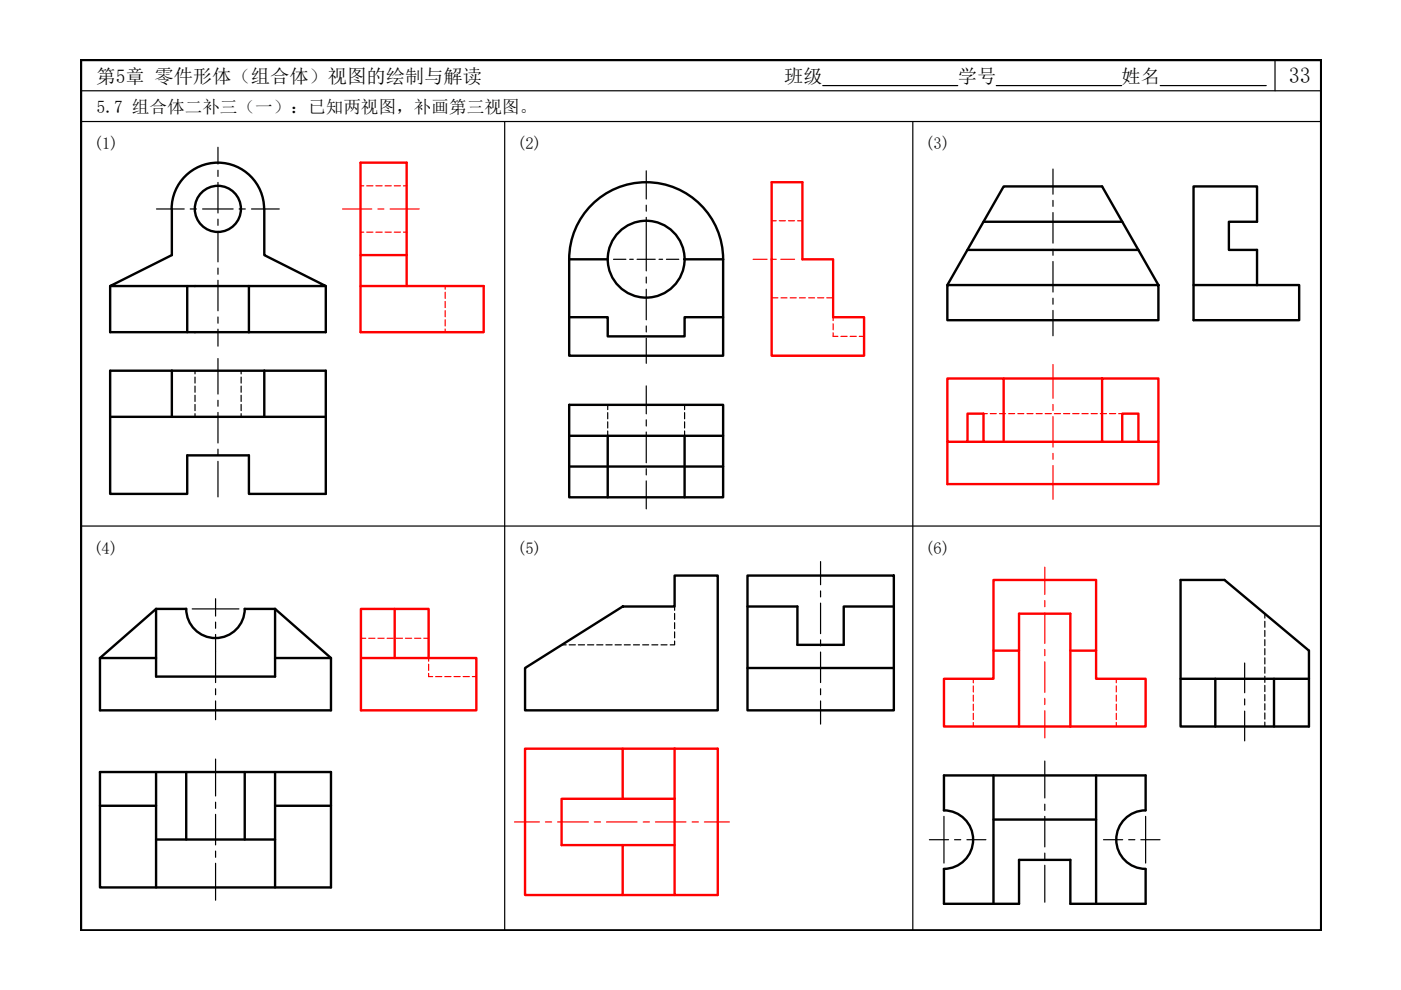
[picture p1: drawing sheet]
<svg xmlns="http://www.w3.org/2000/svg" width="297mm" height="210mm" viewBox="0 0 297 210" stroke-linecap="round" stroke-linejoin="round" font-family="sans-serif">
<!-- layer: 0 -->
<path d="M17.2 12.7h262.9v184.6h-262.9z" fill="none" stroke="#000" stroke-width=".51"/>
<path d="M17.2 19.2h262.9M174.4 18.1h28.7M211.2 18.1h26.6M246 18.1h22.5M270.3 12.7v6.5M17.2 25.8h262.9M107 25.8v171.5M193.5 25.8v171.5M17.2 111.5h262.9" fill="none" stroke="#000" stroke-width=".25"/>
<g fill="none" stroke="#000" stroke-width=".25">
<path d="M46.2 31.2v3.6M46.2 36.1v1.3M46.2 38.7v6.5M137 36.2v6M223.3 35.8v5.4M33.2 44.3h5.9M40.3 44.3h1.3M43 44.3h6.4M46.2 46.5v1.3M46.2 49.1v6.4M46.2 56.8v1.4M46.2 59.4v6.5"/>
<path d="M50.7 44.3h1.3M53.3 44.3h5.9M130.1 55h2.6M133.5 55h.8M135.1 55h3.8M137 46.1v11.3M137 43.5v1.3M137 58.7v1.3M139.7 55h.8M141.3 55h2.6M223.3 42.5v1.3M223.3 45.1v6.4"/>
<path d="M223.3 52.9v1.2M223.3 55.4v6.5M46.2 67.2v1.3M46.2 69.8v3.6M46.2 76v7.6M137 61.3v6.5M137 69.1v1.3M137 71.7v5.3M223.3 63.2v1.3M223.3 65.8v5.4M46.2 84.9v1.2M46.2 87.4v6.5"/>
<path d="M46.2 95.2v1.3M46.2 97.8v7.6M137 81.8v5.9M137 89v1.3M137 91.6v6.5M137 99.4v1.3M137 102v5.9M174 119.1v4.9M40.8 129.1h9.9M45.7 126.9v3.7M45.7 131.9v1.3M45.7 134.5v10.2"/>
<path d="M174 125.3v1.3M174 127.9v6.5M174 135.7v1.2M174 138.2v6.5M45.7 146v1.3M45.7 148.6v4M174 146v1.3M174 148.6v4.9M263.9 140.6v6.3M263.9 148.2v1.3M263.9 150.8v6.3M45.7 160.9v7.9"/>
<path d="M45.7 170.1v1.3M45.7 172.7v6.4M197 178h4.1M200.1 173.1v9.9M202.4 178h1.3M205 178h4M221.5 161.4v7.8M221.5 170.5v1.3M221.5 173.1v6.5M234 178h4M239.3 178h1.3M241.9 178h4"/>
<path d="M242.9 173.1v9.9M45.7 180.5v1.3M45.7 183v7.9M221.5 180.9v1.3M221.5 183.5v7.8"/>
</g>
<g fill="none" stroke="#000" stroke-width=".51">
<path d="M253.1 39.5h13.4v7.5h-6v6h6v7.4h8.9v7.5h-22.3zM56 44.3a9.8 9.8 0 0 0-9.8-9.8 9.8 9.8 0 0 0-9.8 9.8v9.8l-13 6.5h29.4M56 44.3v9.8l13.1 6.5h-16.3M120.7 55a16.3 16.3 0 0 1 16.3-16.4 16.3 16.3 0 0 1 16.3 16.4M120.7 55v20.4h32.6v-20.4M120.7 55h8.1M145.1 55h8.2M205.1 53h36.3M208.5 47h29.4M23.4 78.6h45.7v26.1h-16.3v-8.2h-13.1v8.2h-16.3zM23.4 60.6v9.8h45.7v-9.8M36.4 78.6v9.8"/>
<path d="M39.7 60.6v9.8M52.8 60.6v9.8M56 78.6v9.8M120.7 67.3h8.1v4h16.3v-4h8.2M200.9 60.4l11.9-20.9h20.9l11.9 20.9M200.9 60.4h44.7v7.5h-44.7zM253.1 60.4h13.4M23.4 88.4h45.7M120.7 85.8h32.6v19.6h-32.6zM120.7 98.9h32.6M120.7 92.4h32.6M128.8 92.4v13"/>
<path d="M145.1 92.4v13M21.2 139.5v11.1h49v-11.1h-11.9M21.2 139.5h11.9M33.1 129.1v14.4h25.2v-14.4M33.1 129.1h6.4M33.1 129.1l-11.9 10.4M39.5 129.1a6.2 6.2 0 0 0 6.2 6.2 6.2 6.2 0 0 0 6.2-6.2M51.9 129.1h6.4M58.3 129.1l11.9 10.4M158.5 122h31v28.6h-31zM158.5 128.6h10.6v8.1h9.8v-8.1h10.6M250.3 123h9.3l17.9 15v16h-27.2z"/>
<path d="M111.3 141.6l20.7-13h11v-6.6h9.2v28.6h-40.9zM158.5 141.6h31M250.3 143.9h27.2M257.7 143.9v10.1M270.1 143.9v10.1M21.2 163.7h49v24.5h-49zM21.2 170.8h11.9M33.1 163.7v24.5M33.1 178h25.2M39.5 163.7v14.3M51.9 163.7v14.3M58.3 170.8h11.9"/>
<path d="M58.3 163.7v24.5M200.1 171.8a6.2 6.2 0 0 1 6.2 6.2 6.2 6.2 0 0 1-6.2 6.2M200.1 171.8v-7.4h42.8v7.4M210.6 173.8h21.8M210.6 164.4v27.2M232.4 164.4v27.2M242.9 171.8a6.2 6.2 0 0 0-6.2 6.2 6.2 6.2 0 0 0 6.2 6.2M200.1 184.3v7.3h16v-9.3h10.8v9.3h16v-7.3"/>
<circle cx="46.2" cy="44.3" r="4.9"/>
<circle cx="137" cy="55" r="8.2"/>
</g>
<g fill="none" stroke="#000" stroke-width=".25">
<path d="M41.3 78.6v.7M41.3 80v1.2M51.1 78.6v.7M51.1 80v1.2M41.3 81.9v1.3M41.3 83.8v1.3M41.3 85.8v1.3M41.3 87.7v.7M51.1 81.9v1.3M51.1 83.8v1.3M51.1 85.8v1.3M51.1 87.7v.7"/>
<path d="M128.8 85.8v1.1M128.8 87.5v1.3M128.8 89.4v1.3M128.8 91.4v1M145.1 85.8v1.1M145.1 87.5v1.3M145.1 89.4v1.3M145.1 91.4v1M119.1 136.7h.9M120.7 136.7h1.3M122.6 136.7h1.3M124.6 136.7h1.3"/>
<path d="M126.5 136.7h1.3M128.5 136.7h1.3M130.4 136.7h1.3M132.4 136.7h1.2M134.3 136.7h1.3M136.3 136.7h1.2M138.2 136.7h1.3M140.2 136.7h1.2M143 135.9v.8h-.9M143 128.6v.8M143 130.1v1.2M143 132v1.3"/>
<path d="M143 134v1.2M268.2 130.1v.9M268.2 131.7v1.3M268.2 133.7v1.2M268.2 135.6v1.3M268.2 137.5v1.3M268.2 139.5v1.3M268.2 141.4v1.3M268.2 143.4v1.3M268.2 145.3v1.3M268.2 147.3v1.3M268.2 149.2v1.3"/>
<path d="M268.2 151.2v1.3M268.2 153.1v.9"/>
</g>
<g fill="none" stroke="#f00" stroke-width=".51">
<path d="M163.6 38.6h6.5v16.4h6.5v12.3h6.6v8.1h-19.6zM76.4 54.1h9.8M76.4 60.6h26.2v9.8h-26.2v-35.9h9.8v26.1M200.9 93.7v8.9h44.7v-8.9M205.1 93.7h3.4M212.8 93.7v-13.5h-11.9v13.5h4.2v-6h3.4v6h25.2M212.8 80.2h20.9M233.7 80.2h11.9v13.5h-4.2v-6h-3.5v6h-4.2zM237.9 93.7h3.5M76.5 139.5h24.5v11.1h-24.5v-21.5h7.2v10.4M83.7 129.1h7.2v10.4M210.6 138v-15h21.8v15h-5.5"/>
<path d="M216.1 138h-5.5v5.9h-10.5v10.1h26.8M232.4 138v5.9h10.5v10.1h-16M132 158.7h20.2v31.1h-9.2v-31.1M216.1 154v-23.9h10.8v23.9M132 169.4v-10.7h-20.7v31.1h20.7v-10.6h11M143 169.4h-23.9v9.8h12.9M132 189.8h11"/>
</g>
<g fill="none" stroke="#f00" stroke-width=".25">
<path d="M76.4 39.4h.7M77.8 39.4h1.3M79.7 39.4h1.3M81.6 39.4h1.4M83.6 39.4h1.3M85.5 39.4h.7M72.6 44.3h6.2M76.4 49.2h.7M77.8 49.2h1.3M79.7 49.2h1.3M80.1 44.3h1.3M81.6 49.2h1.4"/>
<path d="M82.7 44.3h6.2M83.6 49.2h1.3M85.5 49.2h.7M159.7 55h2.9M163.6 46.8h1M163.6 55h1M165.2 46.8h1.3M165.6 55h2.9M167.2 46.8h1.3M169.1 46.8h1M94.4 60.6v.7M94.4 62v1.3"/>
<path d="M94.4 63.9v1.3M94.4 65.9v1.3M94.4 67.8v1.3M94.4 69.8v.6M163.6 63.1h1.3M165.6 63.1h1.3M167.5 63.1h1.3M169.5 63.1h1.3M171.4 63.1h1.3M173.3 63.1h1.4M175.3 63.1h1.3M176.6 70.6v.7h1.1"/>
<path d="M176.6 67.3v.7M176.6 68.7v1.2M178.3 71.3h1.3M180.2 71.3h1.4M182.2 71.3h1M223.3 77.3v7.1M208.5 87.7h.8M210 87.7h1.2M211.9 87.7h1.3M213.9 87.7h1.2M215.8 87.7h1.3M217.7 87.7h1.3"/>
<path d="M219.7 87.7h1.3M221.6 87.7h1.3M223.3 85.8v1.2M223.3 88.3v6.5M223.3 96.1v1.3M223.3 98.7v7.2M223.5 87.7h1.4M225.5 87.7h1.3M227.4 87.7h1.4M229.4 87.7h1.3M231.3 87.7h1.3M233.3 87.7h1.3"/>
<path d="M235.2 87.7h1.3M237.2 87.7h.7M76.5 135.3h1M78.2 135.3h1.3M80.1 135.3h1.3M82.1 135.3h1.3M84 135.3h1.3M86 135.3h1.3M87.9 135.3h1.3M89.9 135.3h1M90.9 139.5v.7M221.5 120.3v5.8"/>
<path d="M221.5 127.3v1.3M221.5 129.9v6.5M221.5 137.7v1.3M90.9 140.8v1.3M90.9 142.8v.7h.8M92.4 143.5h1.3M94.3 143.5h1.3M96.3 143.5h1.3M98.2 143.5h1.3M100.1 143.5h.9M206.4 143.9v.9M206.4 145.4v1.3"/>
<path d="M206.4 147.4v1.3M206.4 149.3v1.3M206.4 151.2v1.4M206.4 153.2v.8M221.5 140.3v6.5M221.5 148.1v1.3M221.5 150.7v5.7M236.7 143.9v.9M236.7 145.4v1.3M236.7 147.4v1.3M236.7 149.3v1.3M236.7 151.2v1.4"/>
<path d="M236.7 153.2v.8M109.1 174.3h5.3M115.6 174.3h1.4M118.2 174.3h6.5M126 174.3h1.3M128.6 174.3h6.5M136.4 174.3h1.3M139 174.3h6.4M146.8 174.3h1.3M149.3 174.3h5.3"/>
</g>
<text font-size="4.7" x="273.2" y="17.6">33</text>
<g font-size="4.1">
<text x="20.5" y="17.6">第5章 零件形体（组合体）视图的绘制与解读</text>
<text x="166.3" y="17.6">班级</text>
<text x="203.1" y="17.6">学号</text>
<text x="237.8" y="17.6">姓名</text>
</g>
<text font-size="3.7" x="20.5" y="23.9">5.7 组合体二补三（一）：已知两视图，补画第三视图。</text>
<g font-size="3.5">
<text x="19.9" y="31.7">(1)</text>
<text x="109.6" y="31.7">(2)</text>
<text x="196.2" y="31.7">(3)</text>
<text x="19.8" y="117.4">(4)</text>
<text x="109.6" y="117.4">(5)</text>
<text x="196.2" y="117.4">(6)</text>
</g>
</svg>
